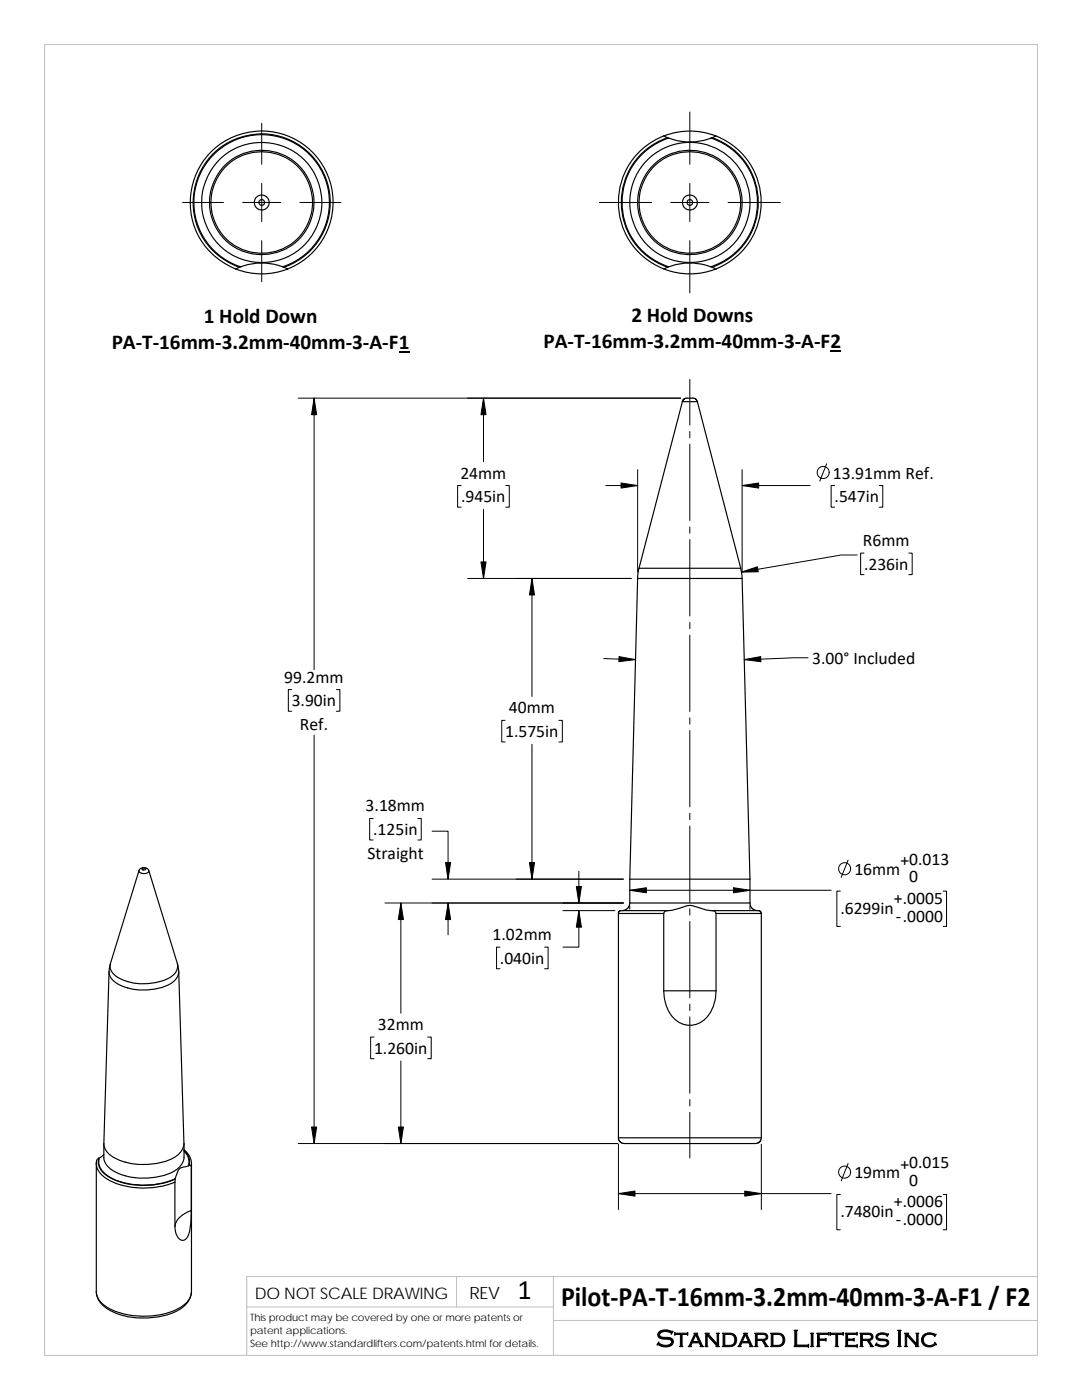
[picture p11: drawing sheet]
<svg xmlns="http://www.w3.org/2000/svg" width="216mm" height="279mm" viewBox="0 0 216 279" stroke-linecap="round" stroke-linejoin="round" font-family="sans-serif">
<path d="M8.9 8.9h198.1v261.6h-198.1zM91.1 254.8v6M110.4 254.8v15.7M207 254.8h-157.8v15.7M49.2 260.8h61.2M110.4 263.5h96.6" fill="none" stroke="#c0c0c0" stroke-width=".2"/>
<g fill="none" stroke="#000" stroke-width=".23">
<path d="M132.4 27.1a14.3 14.3 0 0 0-9 13.3 14.3 14.3 0 0 0 9 13.3M132.4 27.1a14.4 14.4 0 0 1 10.5 0M132.4 27.1l.8 .4M133.2 27.5a13.7 13.7 0 0 0-9.2 12.9 13.7 13.7 0 0 0 9.2 12.9M133.2 27.5l.2 .1M141.9 27.6a13.5 13.5 0 0 1 9.2 12.8 13.5 13.5 0 0 1-9.2 12.8M141.9 27.6a12 12 0 0 1-8.5 0 13.5 13.5 0 0 0-9.3 12.8 13.5 13.5 0 0 0 9.3 12.9 12.2 12.2 0 0 1 8.7 0M142.1 27.5a13.7 13.7 0 0 1 9.2 12.9 13.7 13.7 0 0 1-9.2 12.9M142.9 27.1a14.3 14.3 0 0 1 9 13.3 14.3 14.3 0 0 1-9 13.3M142.9 27.1l-1 .5M47.8 53.3a13.7 13.7 0 0 1-6.6-21 13.7 13.7 0 0 1 22 0 13.7 13.7 0 0 1-6.5 21M48 53.3a12.2 12.2 0 0 1 8.7 0"/>
<path d="M48 53.3l-1 .4M56.4 53.2a13.5 13.5 0 0 0 6.7-20.8 13.5 13.5 0 0 0-21.9 .1 13.5 13.5 0 0 0 6.8 20.8M56.7 53.3l.7 .4a14.4 14.4 0 0 1-10.4 0M57.4 53.7a14.3 14.3 0 0 0 6.1-21.9 14.3 14.3 0 0 0-22.7 0 14.3 14.3 0 0 0 6.2 21.9M132.4 53.7a14.4 14.4 0 0 0 10.5 0M133.2 53.3l-.8 .4M133.4 53.3h-.2M142.1 53.3l.8 .4M138.2 79.5h-1.4l-.5 .3-.2 .3M138.2 79.4l.6 .3 .3 .5M139.1 80.2l8.7 33.2M139.1 80.2h-2.9l-8.7 33.2"/>
<path d="M127.5 113.4l-.3 2M127.5 113.4h20.3M147.8 113.4l.3 2M148.1 115.4h-20.9l-1.5 60.1v4.7M148.1 115.4l1.5 60.1M27.7 173.8l-5.7 18.5M27.7 173.8a1.09 1.09 0 0 1 1-.7 1.09 1.09 0 0 1 1 .7M28.4 173.3a.36 .36 0 0 1 .4-.1 .36 .36 0 0 1 .2 .3 .36 .36 0 0 1-.4 .2 .36 .36 0 0 1-.2-.4zM29.7 173.8l5.7 18.5M29.7 173.8a1.08 1.08 0 0 1-1.7 .4l-.3-.2v-.2M125.7 175.5h23.9M149.6 175.5v4.7"/>
<path d="M21.8 194l-1.1 34.2a3.5 3.5 0 0 0 2.3 3 13.4 13.4 0 0 0 12.2-.5 3.2 3.2 0 0 0 1.5-2.5l-1-34.2M22 192.3l-.2 1.7M35.4 192.3l.3 1.7M35.4 192.3a2.53 2.53 0 0 1-1.6 2.9 10.5 10.5 0 0 1-11-.7 2.12 2.12 0 0 1-.8-2.2M35.7 194a3.2 3.2 0 0 1-2.5 2.7 11 11 0 0 1-10.5-.9 2.37 2.37 0 0 1-.9-1.8M123.4 182.3h9M123.4 182.3v44.8M125.7 180.2h23.9M125.7 180.2l-.1 .5-.3 .5-.6 .4-.6 .1M132.4 197.7a6.9 6.9 0 0 0 3.8 6.7 4.6 4.6 0 0 0 5.8-2.8l.5-1.2 .3-1.4 .1-1.3M132.4 197.7h10.5M132.4 182.3v15.4"/>
<path d="M133.2 181.7h-9.4l-.3 .2-.1 .4M142.1 181.7l-1.2-.1-2.9-.9-1.1 .1a8.9 8.9 0 0 1-3.7 .9l-.5 .2-.3 .4M142.1 181.7h9.4l.3 .2 .1 .4M142.1 181.7l.6 .2 .2 .4M142.9 182.3h9M142.9 182.3v15.4M149.6 180.2l.2 .6 .3 .5 .6 .4h.5M151.9 182.3v44.8M19.2 232.2v25.6a4.9 4.9 0 0 0 3.7 3.9 16.1 16.1 0 0 0 13.4-.9 3.6 3.6 0 0 0 1.9-3M19.7 231.2a1.03 1.03 0 0 0-.5 1.3 5.5 5.5 0 0 0 4.1 3.7 16.9 16.9 0 0 0 11.6-.3M19.7 231.2a3 3 0 0 0 1.4 3.3 15 15 0 0 0 13.8 .8l.1-.1M19.8 231.1l-.1 .1"/>
<path d="M20.7 230.4l-.9 .7a2.93 2.93 0 0 0 1.4 3.3 14.7 14.7 0 0 0 12.5 1.3l1.3-.5v-.2a2.43 2.43 0 0 1 1.4-2l1.2-.3M20.7 228.3v2.7a4.1 4.1 0 0 0 3.1 3.2 13.9 13.9 0 0 0 11.2-.6 3.4 3.4 0 0 0 1.7-2.6v-2.7M34.9 235.9v8.8M34.9 235.3v.6M36.7 229.6a2.92 2.92 0 0 1 1 3M36.7 229.4a3.6 3.6 0 0 1 1.5 2.8v25.6M36.7 229.7l.1 .1a2.76 2.76 0 0 1 .8 2.9M37.6 232.7l.3-.1 .3 .1M38.2 232.7v8.9M38.2 232.2v.5M123.4 227.1h28.5M123.4 227.1l.1 .4 .3 .4 .7 .3h26.3l.7-.3 .4-.8"/>
<path d="M19.2 257.8a4.8 4.8 0 0 0 3.4 4 15.7 15.7 0 0 0 13.1-.4 4.6 4.6 0 0 0 2.5-3.6M38.2 241.6a15.5 15.5 0 0 1-.7 5 1.11 1.11 0 0 1-1 .9 1.11 1.11 0 0 1-1.1-.7l-.3-.8-.2-1.3M38.2 241.6a4.4 4.4 0 0 0-3.3 3.1"/>
<circle cx="52.2" cy="40.4" r=".58"/>
<circle cx="52.2" cy="40.4" r="1.49"/>
<circle cx="52.2" cy="40.4" r="10.2"/>
<circle cx="52.2" cy="40.4" r="10.4"/>
<circle cx="52.2" cy="40.4" r="12"/>
<circle cx="137.7" cy="40.4" r=".58"/>
<circle cx="137.7" cy="40.4" r="1.49"/>
<circle cx="137.7" cy="40.4" r="10.2"/>
<circle cx="137.7" cy="40.4" r="10.4"/>
<circle cx="137.7" cy="40.4" r="12"/>
</g>
<g fill="none" stroke="#000" stroke-width=".2">
<path d="M52.2 24.6v8.2M52.2 36.6v7.6M137.6 22.4v10.4M137.6 36.6v7.6M36.4 40.4h8.2M48.4 40.4h7.6M52.2 48v8.2M59.8 40.4h8.2M119.6 40.4h10.4M133.8 40.4h7.7M137.6 48v10.5M145.3 40.4h10.4"/>
<path d="M59.5 79.5h76.3M62.7 79.5v54.1M96.5 79.5v12.6M137.6 75.7v9.1M92 96.9h-.7v4.3h.7M100.9 96.9h.7v4.3h-.7M120.9 96.9h6.3M127.2 93.7v20.5M137.6 86.1v1.3M137.6 88.6v15.3M148.1 93.7v20.5M148.1 96.9h13.5"/>
<path d="M165 92.6l-1.4 3.4M166.5 96.9h-.7v4.3h.7M175.5 96.9h.6v4.3h-.6M93.3 115.4h32.7M96.5 101.7v13.7M106.2 115.4v23.6M137.6 105.2v1.2M137.6 107.7v15.2M171 110.8h-3.1l-19.9 3.4M172.4 110.4h-.7v4.3h.7M181.3 110.4h.7v4.3h-.7M58.2 137.6h-.7v4.3h.7"/>
<path d="M67.1 137.6h.7v4.3h-.7M120.5 131.4l6.3 .2M137.6 124.2v1.3M137.6 126.7v15.3M161.2 131.3l-12.7 .3M62.7 146.7v81.5M100.8 143.8h-.7v4.3h.7M106.2 148.5v27M111.5 143.8h.7v4.3h-.7M137.6 143.3v1.2M137.6 145.8v15.2M74.5 163.3h-.7v4.3h.7"/>
<path d="M83.4 163.3h.7v4.3h-.7M86.2 175.5h38.2M86.2 165.9h3.2v9.6M115.5 173.9v6.3M125.7 177.7h40.1M137.6 162.3v1.3M137.6 164.8v15.3M167.7 177.8h-.7v7.1h.7M169.2 171.7l-1.3 3.4M188.2 177.8h.7v7.1h-.7M76.8 180.2h47.6M80 180.2v22"/>
<path d="M89.4 180.2v6.4M99.8 189h-.7v4.3h.7M108.7 189h.7v4.3h-.7M112.3 181.7h10.4M115.5 181.7v7.3h-3.2M125.7 180.8v.7M137.6 181.4v1.2M137.6 183.9v15.2M149.6 180.8v.7M74.6 207h-.6v4.3h.6M80 211.8v16.4M85.3 207h.7v4.3h-.7"/>
<path d="M137.6 200.4v1.3M137.6 202.9v15.3M137.6 219.5v1.2M59.5 228.2h63.8M123.4 228.3v13.1M123.4 238.2h42.4M137.6 222v9.1M151.9 228.3v13.1M167.7 238.4h-.7v7h.7M169.2 232.2l-1.3 3.4M188.2 238.4h.7v7h-.7"/>
<circle cx="164.3" cy="94.3" r="1.2"/>
<circle cx="168.5" cy="173.4" r="1.21"/>
<circle cx="168.5" cy="233.9" r="1.21"/>
</g>
<g fill="#000" stroke="#000" stroke-width=".2">
<path d="M62.7 79.5l.5 3.3h-1z" fill-rule="evenodd"/>
<path d="M96.5 79.5l.5 3.3h-1z" fill-rule="evenodd"/>
<path d="M123.9 96.4l3.3 .5-3.3 .5z" fill-rule="evenodd"/>
<path d="M148.1 96.9l3.3-.5v1z" fill-rule="evenodd"/>
<path d="M96 112.1h1l-.5 3.3z" fill-rule="evenodd"/>
<path d="M106.2 115.4l.5 3.3h-1.1z" fill-rule="evenodd"/>
<path d="M148 114.2l3.1-1.1 .2 1z" fill-rule="evenodd"/>
<path d="M123.5 131l3.3 .6-3.3 .5z" fill-rule="evenodd"/>
<path d="M148.5 131.6l3.3-.6v1.1z" fill-rule="evenodd"/>
<path d="M88.9 172.1h1l-.5 3.4z" fill-rule="evenodd"/>
<path d="M105.6 172.1h1.1l-.5 3.4z" fill-rule="evenodd"/>
<path d="M125.7 177.7l3.3-.5v1z" fill-rule="evenodd"/>
<path d="M146.3 177.2l3.3 .5-3.3 .5z" fill-rule="evenodd"/>
<path d="M80 180.2l.5 3.3h-1z" fill-rule="evenodd"/>
<path d="M89.4 180.2l.5 3.3h-1z" fill-rule="evenodd"/>
<path d="M115 176.9h1l-.5 3.3z" fill-rule="evenodd"/>
<path d="M115.5 181.7l.5 3.3h-1z" fill-rule="evenodd"/>
<path d="M62.2 224.9h1l-.5 3.3z" fill-rule="evenodd"/>
<path d="M79.5 224.9h1l-.5 3.3z" fill-rule="evenodd"/>
<path d="M123.4 238.2l3.3-.5v1z" fill-rule="evenodd"/>
<path d="M148.6 237.7l3.3 .5-3.3 .5z" fill-rule="evenodd"/>
</g>
<path d="M79.6 70.3h2.1M165.7 70h2.2" fill="none" stroke="#000" stroke-width=".28"/>
<g font-size="5.6">
<text x="103.3" y="259.2">1</text>
<text x="112" y="260.7">Pilot‐PA‐T‐16mm‐3.2mm‐40mm‐3‐A‐F1 / F2</text>
</g>
<text font-size="4.9" x="130.9" y="268.8">Standard Lifters Inc</text>
<g font-size="4.2">
<text x="40.7" y="64.5">1 Hold Down</text>
<text x="126" y="64.2">2 Hold Downs</text>
<text x="22.3" y="69.7">PA‐T‐16mm‐3.2mm‐40mm‐3‐A‐F1</text>
<text x="108.5" y="69.4">PA‐T‐16mm‐3.2mm‐40mm‐3‐A‐F2</text>
</g>
<g font-size="3.5">
<text x="91.9" y="95.5">24mm</text>
<text x="166.2" y="95.5">13.91mm Ref.</text>
<text x="92" y="100.3">.945in</text>
<text x="166.5" y="100.3">.547in</text>
<text x="172.2" y="109">R6mm</text>
<text x="172.4" y="113.7">.236in</text>
<text x="56.7" y="136.2">99.2mm</text>
<text x="162.1" y="132.5">3.00° Included</text>
<text x="58.2" y="141">3.90in</text>
<text x="101.6" y="142.4">40mm</text>
<text x="59.8" y="145.8">Ref.</text>
<text x="100.8" y="147.1">1.575in</text>
<text x="73" y="161.9">3.18mm</text>
<text x="74.5" y="166.7">.125in</text>
<text x="73.3" y="171.4">Straight</text>
<text x="179.7" y="172.9">+0.013</text>
<text x="170.5" y="174.6">16mm</text>
<text x="181.4" y="176.1">0</text>
<text x="167.7" y="182.4">.6299in</text>
<text x="178.4" y="180.4">+.0005</text>
<text x="178.7" y="183.9">‐.0000</text>
<text x="98.3" y="187.6">1.02mm</text>
<text x="99.8" y="192.4">.040in</text>
<text x="75.4" y="205.6">32mm</text>
<text x="74.6" y="210.3">1.260in</text>
<text x="179.7" y="233.4">+0.015</text>
<text x="170.5" y="235.1">19mm</text>
<text x="181.4" y="236.6">0</text>
<text x="167.7" y="243">.7480in</text>
<text x="178.4" y="241">+.0006</text>
<text x="178.7" y="244.5">‐.0000</text>
</g>
<text font-size="3.4" x="93.7" y="259.2">REV</text>
<text font-size="3.2" x="50.8" y="259.3">DO NOT SCALE DRAWING</text>
<g font-size="2">
<text x="49.9" y="263.7">This product may be covered by one or more patents or</text>
<text x="49.9" y="266.2">patent applications.</text>
<text x="49.9" y="268.8">See http://www.standardlifters.com/patents.html for details.</text>
</g>
</svg>
